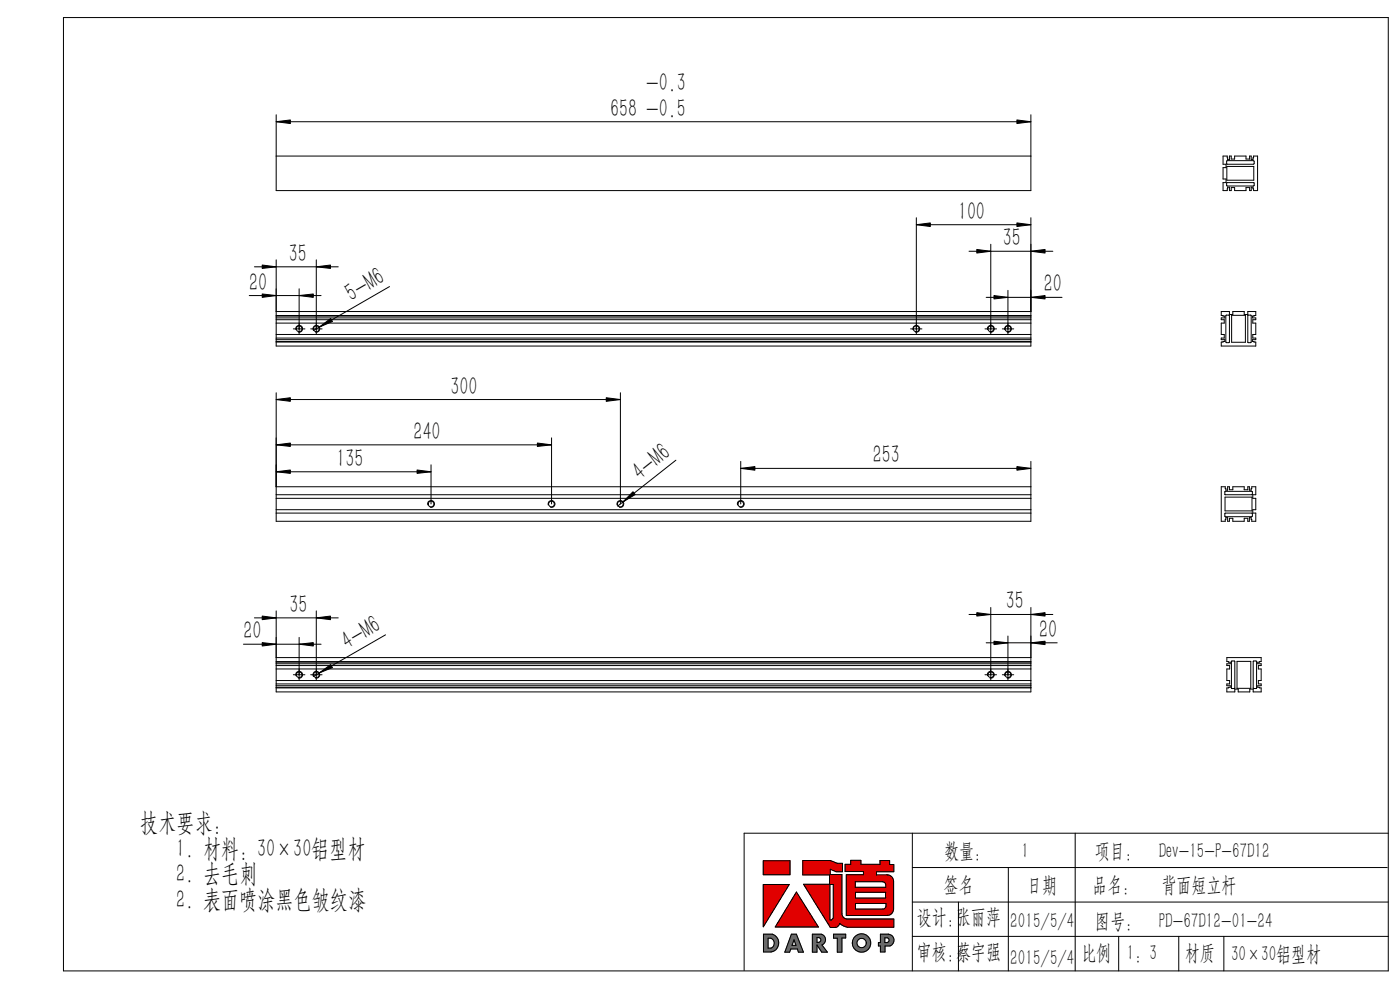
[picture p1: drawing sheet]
<svg xmlns="http://www.w3.org/2000/svg" width="297mm" height="210mm" viewBox="0 0 297 210" stroke-linecap="round" stroke-linejoin="round" font-family="sans-serif">
<g fill="none" stroke="#000" stroke-width=".21">
<path d="M13.5 3.7h281v202.3h-281zM58.6 24.3v16.1h160.1v-16.1M58.6 33.1h160.1M58.6 25.8h160.1M259.5 33.1h.8l.1 .8h.4v-.8h.4v.6h.7v-.6h2.4v.6h.8v-.6h.3v.8h.4l.1-.8h.9v7.3h-.9l-.1-.7h-.4v.7h-.3v-.6h-.8v.6h-2.4v-.6h-.7v.6h-.4v-.7h-.4l-.1 .7h-.8v-1.7h.6v-.7h-.6v-2.4h.6v-.8h-.6zM260.2 34.2l5.7-.1 .2 .6-.2 .1h-5.6zM260.2 38.8l5.8-.1 .1 .6-.1 .2h-5.7zM260.3 35.3h5.7v2.9h-5.7zM54 56.6h17.8M67.1 55.1v15.9M194.4 46.2v24.8M194.4 47.7h24.3"/>
<path d="M205.6 53.3h17.8M210.2 51.8v19.2M218.7 46.2v27.2h-160.1v-18.3M52.9 62.7h15.2M58.6 66.9h160.1M58.6 66.1h160.1M58.6 67.8h160.1M58.6 67.4h160.1M58.6 68.5h160.1M58.6 71h160.1M58.6 72.1h160.1M58.6 71.7h160.1"/>
<path d="M58.6 72.6h160.1M58.6 67.1h160.1M58.6 72.4h160.1M62.2 69.8h2.5M62.8 69.9a.73 .73 0 0 1 .6-.9 .73 .73 0 0 1 .8 .8 .73 .73 0 0 1-.9 .6M63.5 61.3v9.7M65.9 69.8h2.4M66.4 69.9a.73 .73 0 0 1 .7-.9 .73 .73 0 0 1 .7 .8 .73 .73 0 0 1-.9 .6M82.6 60.8l-16.1 9.3M193.2 69.8h2.4M193.7 69.9a.73 .73 0 0 1 .6-.9 .73 .73 0 0 1 .8 .8 .73 .73 0 0 1-.9 .6M209 69.8h2.4"/>
<path d="M209.2 63.1h16.1M209.5 69.9a.73 .73 0 0 1 .6-.9 .73 .73 0 0 1 .8 .8 .73 .73 0 0 1-.9 .6M212.6 69.8h2.5M213.1 69.9a.73 .73 0 0 1 .7-.9 .73 .73 0 0 1 .8 .8 .73 .73 0 0 1-.9 .6M213.8 61.6v9.4M259.1 66.1h1.7v.6h.7v-.6h2.4v.6h.8v-.6h1.7v.8l-.7 .2v.3h.7v.4h-.6v.7h.6v2.5h-.6v.7h.6v.4h-.7v.3l.7 .2v.8h-7.3v-.8l.7-.2v-.3h-.7v-.4h.6v-.7h-.6v-2.5h.6v-.7h-.6v-.4h.7v-.3l-.7-.2zM260.1 66.8l.7 .1v5.7l-.1 .1-.6-.1zM261.3 66.9h2.9v5.7h-2.9zM264.7 66.8l.7 .1v5.7l-.1 .1-.6-.1zM58.6 83.3v27.3h160.1v-12.7M58.6 94.4h58.4M58.6 84.8h73"/>
<path d="M91.4 98.6v8.3M117 92.9v14M131.6 83.3v23.6M143.4 97.6l-12.4 9.8M157.1 97.9v9M157.1 99.4h61.6M58.6 104.9h160.1M58.6 103.3h160.1M58.6 108.1h160.1M58.6 105.7h160.1M58.6 108.8h160.1M58.6 100.1h32.8"/>
<path d="M90.8 107.1a.73 .73 0 0 1 .6-.9 .73 .73 0 0 1 .8 .8 .73 .73 0 0 1-.9 .6M116.3 107.1a.73 .73 0 0 1 .6-.9 .73 .73 0 0 1 .8 .8 .73 .73 0 0 1-.9 .6M130.9 107.1a.73 .73 0 0 1 .6-.9 .73 .73 0 0 1 .8 .8 .73 .73 0 0 1-.9 .6M156.5 107.1a.73 .73 0 0 1 .6-.9 .73 .73 0 0 1 .8 .8 .73 .73 0 0 1-.9 .6M259.1 103.3h.8l.2 .7h.3v-.7h.4v.6h.7v-.6h2.4v.6h.8v-.6h.3v.7h.4l.2-.7h.8v1.6h-.6v.8h.6v2.4h-.6v.7h.6v1.8h-.8l-.2-.8h-.4v.8h-.3v-.7h-.8v.7h-2.4v-.7h-.7v.7h-.4v-.8h-.3l-.2 .8h-.8zM259.8 108.9l5.8-.1 .1 .7-.1 .1h-5.7zM259.8 104.3l5.8-.1 .1 .7h-5.9zM259.9 105.5h5.7v2.9h-5.7zM51.6 136.7h16.5M54 131.1h17.8M58.6 139.5h160.1M63.5 135.2v9.2"/>
<path d="M67.1 129.6v14.8M81.8 134.7l-15.3 8.8M205.6 130.3h17.8M209.2 136.4h15.1M210.2 128.9v15.5M213.8 134.9v9.5M218.7 128.9v17.9h-160.1v-17.2M260.3 139.5h7.2v.8l-.7 .2v.3h.7v.4h-.5v.7h.5v2.5h-.5v.7h.5v.4h-.7v.3l.7 .1v.9h-1.6v-.6h-.8v.6h-2.4v-.6h-.7v.6h-1.7v-.9l.7-.1v-.3h-.7v-.4h.6v-.7h-.6v-2.5h.6v-.7h-.6v-.4h.7v-.3l-.7-.2zM58.6 140.3h160.1M58.6 140.5h160.1M58.6 140.8h160.1M58.6 141.2h160.1"/>
<path d="M58.6 141.9h160.1M58.6 144.4h160.1M58.6 145.1h160.1M58.6 145.5h160.1M58.6 145.8h160.1M58.6 145.9h160.1M62.2 143.1h2.5M62.8 143.3a.73 .73 0 0 1 .6-.9 .73 .73 0 0 1 .8 .8 .73 .73 0 0 1-.9 .6M65.9 143.1h2.4M66.4 143.3a.73 .73 0 0 1 .7-.9 .73 .73 0 0 1 .7 .8 .73 .73 0 0 1-.9 .6M209 143.1h2.4M209.5 143.3a.73 .73 0 0 1 .6-.9 .73 .73 0 0 1 .8 .8 .73 .73 0 0 1-.9 .6"/>
<path d="M212.6 143.1h2.5M213.1 143.3a.73 .73 0 0 1 .7-.9 .73 .73 0 0 1 .8 .8 .73 .73 0 0 1-.9 .6M261.2 140.3h.8l-.1 5.7h-.7zM262.4 140.3h2.9v5.7h-2.9zM265.9 140.3h.7l-.1 5.7h-.6zM193.5 176.7v29.3M228.1 176.7v29.3M294.5 176.7h-136.6v29.2M161.9 187.6h5.5l-5.5 9zM161.9 182.6h5.7v2.9h-5.7zM162 198.2h1.9a1.95 1.95 0 0 1 1.3 2 1.95 1.95 0 0 1-1.6 1.7h-1.6zM162.9 199a1.08 1.08 0 0 1 1.4 1.1 1.08 1.08 0 0 1-1.4 1z"/>
<path d="M167.9 198.2h1.1l1.4 3.8h-1l-.2-.7h-1.4l-.3 .7h-1zM168.4 199.3l.5 1.2h-.9zM169 189.2l4.6 7.4h-9.1zM170.3 182.5h5.8l1.5 .6h1.1v1.8h-1.3l-1.3-.5v1.1h2.5v8.3a1.16 1.16 0 0 0 1.1 1.1h9.9v1.8h-9.9l-1.6-.8-.6 .7-1.4 .1-5.6-9.1h5.5v-2h-5.7zM172.3 198.2h1.9a1.2 1.2 0 0 1 .9 1 1.2 1.2 0 0 1-.7 1.2l1.1 1.6h-1.2l-1-1.6v1.6h-1zM173.3 198.9h.4a.52 .52 0 0 1 .5 .5 .52 .52 0 0 1-.5 .5h-.4zM176.1 187.6h.7v7.1l-.4 .5h-.3zM176.8 198.2h2.6v.8h-.8v3h-1v-3h-.8zM179.3 183.3h1.2v-.8h2.1v.8h4.1v-.8h2v.9h.9v1.5h-3.7v.7h2.3a1.37 1.37 0 0 1 1.4 1.3v5.9a1.37 1.37 0 0 1-1.4 1.4h-8.7v-8.7h3.7v-.6h-3.9zM181.4 187h5.8a.73 .73 0 0 1 .7 .7v.5h-6.5zM181.5 191.6h6.5v.6a.65 .65 0 0 1-.7 .6h-5.8zM181.5 189.3h6.4v1.2h-6.4z"/>
<path d="M186.8 198.2h1.7a1.29 1.29 0 0 1 1.2 1.1 1.29 1.29 0 0 1-.9 1.4h-1.1v1.2h-.9v-1.2h-.4v-.8h.4zM187.7 198.9h.6a.52 .52 0 0 1 .3 .5 .52 .52 0 0 1-.4 .5h-.5zM193.5 184h100.8M193.5 198.6h101M193.5 191.3h101M203.3 191.3v14.7M213.9 184v22M237.3 198.6v7.4M250.1 198.6v7.4M259.6 198.6v7.4"/>
<circle cx="63.4" cy="69.7" r=".61"/>
<circle cx="67.1" cy="69.7" r=".62"/>
<circle cx="194.4" cy="69.7" r=".62"/>
<circle cx="210.2" cy="69.7" r=".62"/>
<circle cx="213.8" cy="69.7" r=".62"/>
<circle cx="91.5" cy="106.9" r=".61"/>
<circle cx="117" cy="106.9" r=".62"/>
<circle cx="131.6" cy="106.9" r=".62"/>
<circle cx="157.2" cy="106.9" r=".61"/>
<circle cx="63.5" cy="143.1" r=".59"/>
<circle cx="67.1" cy="143.1" r=".61"/>
<circle cx="210.2" cy="143.1" r=".61"/>
<circle cx="213.8" cy="143.1" r=".61"/>
<circle cx="182.8" cy="200" r="1.97"/>
<circle cx="182.8" cy="200" r=".99"/>
</g>
<g fill="#6a6a6a" stroke="#6a6a6a" stroke-width=".21">
<path d="M162 198.2v3.7l2-.1 .7-.5 .4-.7a1.9 1.9 0 0 0-1.2-2.4zM162.9 199l.8 .1 .6 .7-.2 .9-.5 .4h-.7z" fill-rule="evenodd"/>
<path d="M167.9 198.2l-1.4 3.8h1l.3-.7h1.4l.2 .7h1l-1.4-3.8zM168.4 199.3l.5 1.2h-.9z" fill-rule="evenodd"/>
<path d="M172.3 198.2v3.8h1v-1.6l1 1.6h1.2l-1.1-1.6 .5-.4 .2-.3v-.6l-.2-.5-.6-.4zM173.3 198.9h.5l.3 .2 .1 .3-.3 .4-.6 .1z" fill-rule="evenodd"/>
<path d="M176.8 198.2h2.6v.8h-.8v3h-1v-3h-.8z" fill-rule="evenodd"/>
<path d="M180.8 200a1.95 1.95 0 0 0 3.9 0 1.95 1.95 0 0 0-3.9 0zM181.8 200a1 1 0 0 1 2 0 1 1 0 0 1-2 0z" fill-rule="evenodd"/>
<path d="M186.8 198.2v1.7h-.4v.8h.4v1.2h.9v-1.2h1.1l.5-.3 .3-.6v-.7l-.2-.4-.6-.5zM187.7 198.9h.6l.3 .2v.4l-.1 .3-.8 .1z" fill-rule="evenodd"/>
</g>
<g fill="#e10000" stroke="#e10000" stroke-width=".21">
<path d="M161.9 187.6h5.5l-5.5 9z"/>
<path d="M169 189.2l4.6 7.4h-9.1z"/>
<path d="M161.9 182.6h5.7v2.9h-5.7z" fill-rule="evenodd"/>
<path d="M170.3 182.5v3.1h5.7v2h-5.5l5.6 9.1h1.2l.6-.4a.3 .3 0 0 1 .3-.4 .3 .3 0 0 1 .3 .3l1.2 .5h9.9v-1.8h-10.1l-.5-.2-.4-.8v-8.4h-2.5v-1.1l1.3 .5h1.3v-1.8h-1.1l-1.5-.6zM176.1 187.6h.7v7.1l-.4 .5h-.3z" fill-rule="evenodd"/>
<path d="M181.5 189.3h6.4v1.2h-6.4zM179.3 183.3v1.6h3.9v.6h-3.7v8.7h8.9l.6-.3 .3-.3 .3-.6-.1-6.5-.3-.5-.7-.4h-2.6v-.7h3.7v-1.5h-.9v-.9h-2v.8h-4.1v-.8h-2.1v.8zM181.4 187h5.9l.5 .4 .1 .8h-6.5zM181.5 191.6h6.5v.8l-.5 .4h-6z" fill-rule="evenodd"/>
</g>
<g fill="#000" stroke="#000" stroke-width=".21">
<path d="M58.6 25.8l3-.4v.8zM215.7 25.4l3 .4-3 .4zM55.6 56.2l3 .4-3 .3zM67.1 56.6l3-.4v.7zM194.4 47.7l3-.4v.7zM207.2 52.9l3 .4-3 .4zM215.7 47.3l3 .4-3 .3zM218.7 53.3l3-.4v.8zM55.6 62.4l3 .3-3 .4zM63.5 62.7l3-.3v.7zM67.7 69.4l2.4-1.8 .4 .6zM210.9 62.7l2.9 .4-2.9 .3z"/>
<path d="M218.7 63.1l3-.4v.7zM58.6 94.4l3-.4v.7zM58.6 84.8l3-.4v.7zM114 94l3 .4-3 .3zM128.6 84.4l3 .4-3 .3zM157.1 99.4l3-.4v.7zM215.7 99l3 .4-3 .3zM58.6 100.1l3-.4v.7zM88.5 99.7l2.9 .4-2.9 .3zM134.3 104.3l.4 .6-2.5 1.6zM55.6 136.3l3 .4-3 .3zM55.6 130.7l3 .4-3 .3z"/>
<path d="M63.5 136.7l3-.4v.7zM67.1 131.1l3-.4v.7zM207.2 130l3 .3-3 .4zM210.9 136l2.9 .4-2.9 .3zM218.7 136.4l3-.4v.7zM218.7 130.3l3-.3v.7zM67.7 142.7l2.4-1.7 .4 .6z"/>
</g>
<g font-size="5.5">
<text x="137.1" y="19.3">-0.3</text>
<text x="129.4" y="24.8">658 -0.5</text>
<text x="203.2" y="46.6">100</text>
<text x="212.7" y="52.2">35</text>
<text x="61.3" y="55.5">35</text>
<text x="52.9" y="61.6">20</text>
<text x="74.6" y="64" transform="rotate(-30 74.6 64)">5-M6</text>
<text x="221.4" y="62">20</text>
<text x="95.6" y="83.7">300</text>
<text x="87.8" y="93.3">240</text>
<text x="71.4" y="99">135</text>
<text x="135.9" y="102" transform="rotate(-38 135.9 102)">4-M6</text>
<text x="185.2" y="98.3">253</text>
<text x="61.4" y="130">35</text>
<text x="213.4" y="129.3">35</text>
<text x="51.6" y="135.6">20</text>
<text x="73.7" y="137.8" transform="rotate(-30 73.7 137.8)">4-M6</text>
<text x="220.4" y="135.3">20</text>
<text x="29.8" y="176.2">技术要求:</text>
<text x="37.4" y="181.7">1. 材料: 30×30铝型材</text>
<text x="37.4" y="187.2">2. 去毛刺</text>
<text x="37.4" y="192.7">2. 表面喷涂黑色皱纹漆</text>
</g>
<g font-size="4.6">
<text x="200.3" y="182">数量：</text>
<text x="216.7" y="182">1</text>
<text x="232.3" y="182">项目：</text>
<text x="245.8" y="182">Dev-15-P-67D12</text>
<text x="200.2" y="189.2">签名</text>
<text x="217.9" y="189.2">日期</text>
<text x="231.7" y="189.2">品名：</text>
<text x="246.4" y="189.2">背面短立杆</text>
<text x="194.5" y="196">设计：张丽萍</text>
<text x="214.3" y="196.8">2015/5/4</text>
<text x="232.3" y="196.8">图号：</text>
<text x="245.8" y="196.8">PD-67D12-01-24</text>
<text x="194.5" y="203.3">审核：蔡宇强</text>
<text x="229.4" y="203.6">比例</text>
<text x="239.1" y="203.6">1：3</text>
<text x="251.4" y="203.6">材质</text>
<text x="261.1" y="203.9">30×30铝型材</text>
<text x="214.3" y="204.7">2015/5/4</text>
</g>
</svg>
